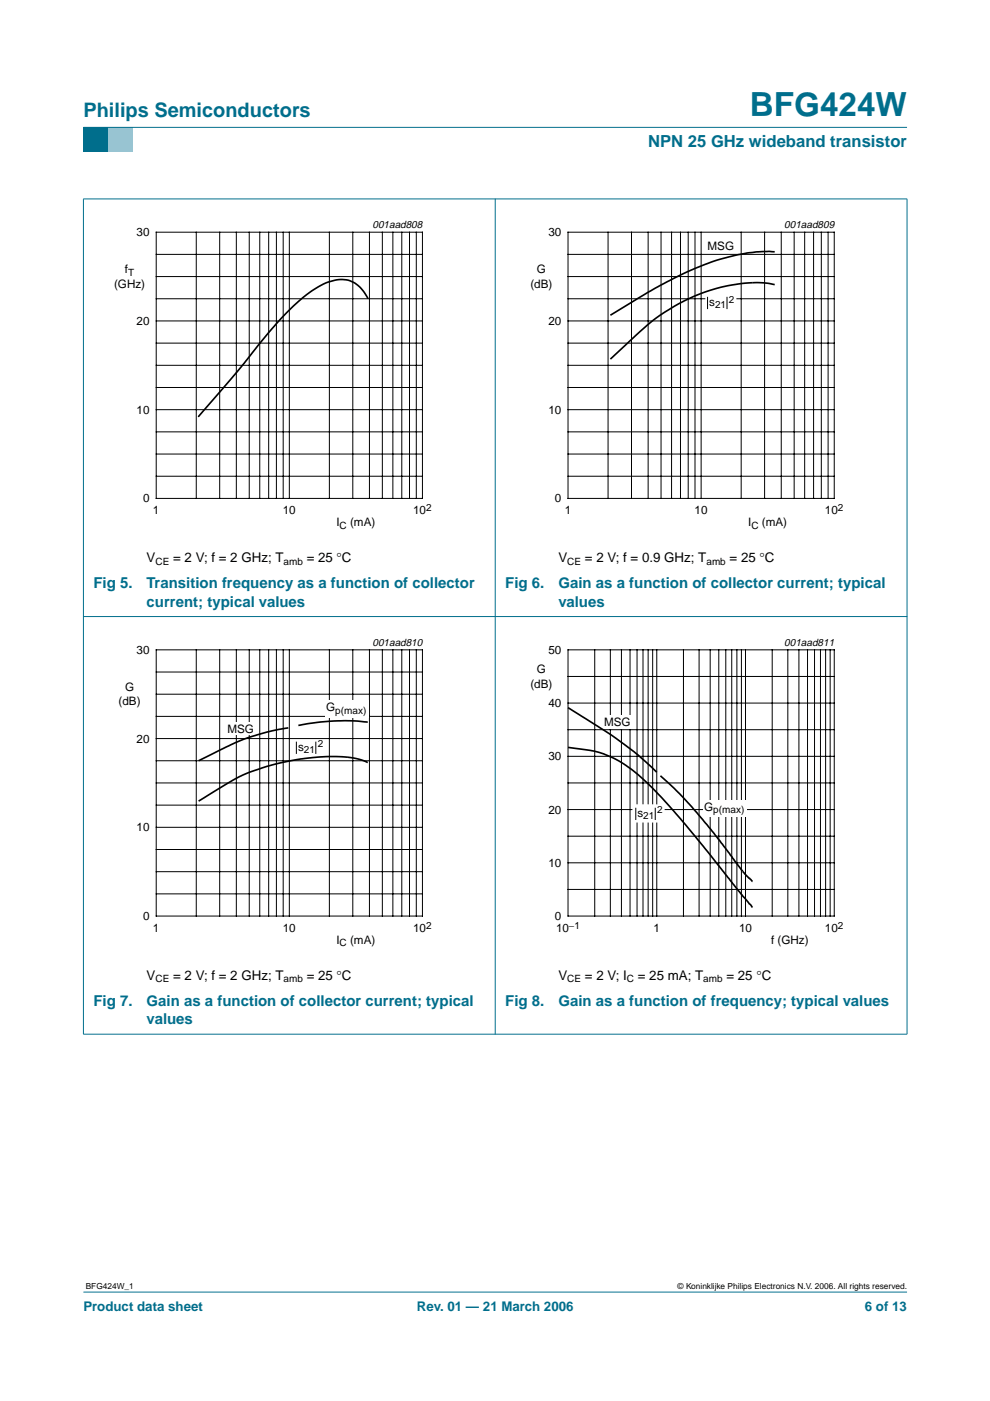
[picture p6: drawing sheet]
<svg xmlns="http://www.w3.org/2000/svg" width="210mm" height="297mm" viewBox="0 0 210 297" stroke-linecap="round" stroke-linejoin="round" font-family="sans-serif">
<path d="M17.7 273.9h174.6z" fill="#006e8c" stroke="#006e8c" stroke-width=".21"/>
<path d="M17.7 27h5.3v5.3h-5.3z" fill-rule="evenodd" fill="#006e8c"/>
<path d="M23 27h5.3v5.3h-5.3z" fill-rule="evenodd" fill="#96c4d6"/>
<g fill="#006e8c" stroke="#006e8c" stroke-width=".21">
<path d="M17.7 27h174.6z"/>
<path d="M17.7 42.2v177z"/>
<path d="M105 42.1v177.2z"/>
<path d="M192.3 42.2v177z"/>
<path d="M17.6 42.2h174.8z"/>
<path d="M17.6 130.7h174.8z"/>
<path d="M17.6 219.3h174.8z"/>
</g>
<path d="M164.3 53.4l-1.3-.1a46.2 46.2 0 0 0-21.1 6.2l-4.7 2.6-7.8 4.7M78 63.2a6.1 6.1 0 0 0-5.4-3.9 12.1 12.1 0 0 0-7.5 3.1 78.7 78.7 0 0 0-13.3 14.6l-9.7 11.3M164.3 60.3a28.9 28.9 0 0 0-15.9 2 43.8 43.8 0 0 0-15.7 10.8l-3.3 3" fill="none" stroke="#000" stroke-width=".35"/>
<path d="M20.4 46.4h81.9v66.3h-81.9zM107.7 46.4h81.9v66.3h-81.9z" fill="none" stroke="#fff" stroke-width=".21"/>
<g fill="none" stroke="#000" stroke-width=".21">
<path d="M33.1 49.2h56.5v56.5h-56.5zM33.1 58.6h56.5M33.1 53.9h56.5M41.6 49.2v56.5M46.6 49.2v56.5M50.1 49.2v56.5M52.8 49.2v56.5M55.1 49.2v56.5M57 49.2v56.5M58.6 49.2v56.5M60 49.2v56.5M61.3 49.2v56.5"/>
<path d="M69.8 49.2v56.5M74.8 49.2v56.5M78.3 49.2v56.5M81.1 49.2v56.5M83.3 49.2v56.5M85.2 49.2v56.5M86.8 49.2v56.5M88.3 49.2v56.5M120.4 49.2h56.5v56.5h-56.5zM120.4 58.6h56.5M120.4 53.9h56.5M128.9 49.2v56.5"/>
<path d="M133.9 49.2v56.5M137.4 49.2v56.5M140.2 49.2v56.5M142.4 49.2v56.5M144.3 49.2v56.5M145.9 49.2v56.5M147.4 49.2v56.5M148.7 49.2v56.5M157.1 49.2v56.5M162.1 49.2v56.5M165.6 49.2v56.5M168.4 49.2v56.5"/>
<path d="M170.6 49.2v56.5M172.5 49.2v56.5M174.1 49.2v56.5M175.6 49.2v56.5M33.1 68h56.5M33.1 77.5h56.5M33.1 63.3h56.5M33.1 72.7h56.5M120.4 68h56.5M120.4 77.5h56.5M120.4 63.3h56.5M120.4 72.7h56.5"/>
<path d="M33.1 86.9h56.5M33.1 96.3h56.5M33.1 82.2h56.5M33.1 91.6h56.5M120.4 86.9h56.5M120.4 96.3h56.5M120.4 82.2h56.5M120.4 91.6h56.5M33.1 101h56.5M120.4 101h56.5"/>
</g>
<g fill="#fff">
<path d="M149.2 50.2h7.2v3.3h-7.2z"/>
<path d="M149.6 62.8h4.8v-.4h1.7v3.3h-6.5z"/>
</g>
<g fill="none" stroke="#000" stroke-width=".21">
<path d="M150 62.9v2.6M154.1 62.9v2.6M33.1 137.8h56.5v56.4h-56.5zM41.6 137.8v56.4M46.6 137.8v56.4M50.1 137.8v56.4M52.8 137.8v56.4M55.1 137.8v56.4M57 137.8v56.4M58.6 137.8v56.4M60 137.8v56.4M61.3 137.8v56.4"/>
<path d="M69.8 137.8v56.4M74.8 137.8v56.4M78.3 137.8v56.4M81.1 137.8v56.4M83.3 137.8v56.4M85.2 137.8v56.4M86.8 137.8v56.4M88.3 137.8v56.4M33.1 147.2h56.5M33.1 156.6h56.5M33.1 142.5h56.5M33.1 151.9h56.5"/>
<path d="M33.1 166h56.5M33.1 175.4h56.5M33.1 161.3h56.5M33.1 170.7h56.5M33.1 184.8h56.5M33.1 180.1h56.5M33.1 189.5h56.5"/>
</g>
<path d="M61.1 154.3a47.9 47.9 0 0 0-16.9 5.9l-2.1 1.1M78 153.1l-3.5-.3a50.8 50.8 0 0 0-11.2 1M78 161.7a15.4 15.4 0 0 0-6.7-1.3h-2.7a47.5 47.5 0 0 0-19.2 5l-7.3 4.4" fill="none" stroke="#000" stroke-width=".35"/>
<path d="M20.4 135h81.9v66.3h-81.9z" fill="none" stroke="#fff" stroke-width=".21"/>
<g fill="#fff">
<path d="M47.8 153.1h5.6v2.6h-5.6z"/>
<path d="M68.9 148.5h9.2v3.6h-9.2z"/>
<path d="M62.4 157.1h4.8v-.2h1.8v3.1h-6.6z"/>
</g>
<g fill="none" stroke="#000" stroke-width=".21">
<path d="M120.4 137.8h56.5v56.4h-56.5zM126.1 137.8v56.4M129.4 137.8v56.4M131.8 137.8v56.4M133.6 137.8v56.4M135.1 137.8v56.4M136.3 137.8v56.4M137.4 137.8v56.4M138.4 137.8v56.4M139.2 137.8v56.4M144.9 137.8v56.4M148.2 137.8v56.4"/>
<path d="M150.6 137.8v56.4M152.4 137.8v56.4M153.9 137.8v56.4M155.1 137.8v56.4M156.2 137.8v56.4M157.2 137.8v56.4M158.1 137.8v56.4M163.7 137.8v56.4M167 137.8v56.4M169.4 137.8v56.4M171.2 137.8v56.4M172.7 137.8v56.4"/>
<path d="M174 137.8v56.4M175.1 137.8v56.4M176 137.8v56.4M62.8 157.2v2.6M67 157.2v2.6M120.4 143.4h56.5M120.4 154.7h56.5M120.4 149.1h56.5M120.4 166h56.5M120.4 177.3h56.5M120.4 160.4h56.5M120.4 171.6h56.5"/>
<path d="M120.4 188.6h56.5M120.4 182.9h56.5"/>
</g>
<path d="M120.4 158.5l1.5 .2a22.3 22.3 0 0 1 15 7l3.5 3.5 3.9 4.4 15.3 18.8M120.4 150l9.7 6.2a62.7 62.7 0 0 1 9.1 7.5M140 164.5l4 3.7 2.7 2.9 4.6 5.4 6.2 8.3 2.1 2.1" fill="none" stroke="#000" stroke-width=".35"/>
<path d="M107.7 135h81.9v66.3h-81.9z" fill="none" stroke="#fff" stroke-width=".21"/>
<g fill="#fff">
<path d="M128.4 151.6h5.7v2.8h-5.7z"/>
<path d="M149 169.8h9.2v3.5h-9.2z"/>
<path d="M134.1 170.5l6.8 .1v3.8h-6.8z"/>
</g>
<path d="M134.8 171.3v2.6M138.9 171.3v2.6" fill="none" stroke="#000" stroke-width=".21"/>
<text font-size="7.1" fill="#006e8c" x="159" y="24.7">BFG424W</text>
<text font-size="4.2" fill="#006e8c" x="17.7" y="24.9">Philips Semiconductors</text>
<text font-size="3.5" fill="#006e8c" x="137.4" y="31.1">NPN 25 GHz wideband transistor</text>
<g font-size="3.2" fill="#006e8c">
<text x="19.8" y="124.7">Fig 5.</text>
<text x="31.1" y="124.7">Transition frequency as a function of collector</text>
<text x="107.1" y="124.7">Fig 6.</text>
<text x="118.4" y="124.7">Gain as a function of collector current; typical</text>
<text x="31.1" y="128.6">current; typical values</text>
<text x="118.4" y="128.6">values</text>
<text x="19.8" y="213.3">Fig 7.</text>
<text x="31.1" y="213.3">Gain as a function of collector current; typical</text>
<text x="107.1" y="213.3">Fig 8.</text>
<text x="118.4" y="213.3">Gain as a function of frequency; typical values</text>
<text x="31.1" y="217.2">values</text>
</g>
<g font-size="2.8">
<text x="31.1" y="119.2">V</text>
<text x="36.7" y="119.2">= 2 V; f = 2 GHz; T</text>
<text x="65" y="119.2">= 25 °C</text>
<text x="118.4" y="119.2">V</text>
<text x="124" y="119.2">= 2 V; f = 0.9 GHz; T</text>
<text x="154.7" y="119.2">= 25 °C</text>
<text x="31.1" y="207.7">V</text>
<text x="36.7" y="207.7">= 2 V; f = 2 GHz; T</text>
<text x="65" y="207.7">= 25 °C</text>
<text x="118.4" y="207.7">V</text>
<text x="124" y="207.7">= 2 V; I</text>
<text x="135.2" y="207.7">= 25 mA; T</text>
<text x="154" y="207.7">= 25 °C</text>
</g>
<g font-size="2.8" fill="#006e8c">
<text x="17.7" y="278">Product data sheet</text>
<text x="88.4" y="278">Rev. 01 — 21 March 2006</text>
<text x="183.4" y="278">6 of 13</text>
</g>
<g font-size="2.5">
<text x="29" y="50.1">30</text>
<text x="116.3" y="50.1">30</text>
<text x="150" y="53">MSG</text>
<text x="26.5" y="58">f</text>
<text x="113.8" y="58">G</text>
<text x="24.2" y="61">(GHz)</text>
<text x="112.5" y="61">(dB)</text>
<text x="150.4" y="64.9">s</text>
<text x="29" y="68.9">20</text>
<text x="116.3" y="68.9">20</text>
<text x="29" y="87.7">10</text>
<text x="116.3" y="87.7">10</text>
<text x="30.3" y="106.5">0</text>
<text x="117.7" y="106.5">0</text>
<text x="32.4" y="109.1">1</text>
<text x="60" y="109.1">10</text>
<text x="71.3" y="111.6">I</text>
<text x="74.2" y="111.6">(mA)</text>
<text x="87.6" y="109.1">10</text>
<text x="119.7" y="109.1">1</text>
<text x="147.3" y="109.1">10</text>
<text x="158.6" y="111.6">I</text>
<text x="161.5" y="111.6">(mA)</text>
<text x="174.9" y="109.1">10</text>
<text x="29" y="138.6">30</text>
<text x="113.8" y="142.8">G</text>
<text x="116.3" y="138.6">50</text>
<text x="25.1" y="149.5">(dB)</text>
<text x="26.5" y="146.5">G</text>
<text x="112.5" y="145.8">(dB)</text>
<text x="116.3" y="149.9">40</text>
<text x="48.2" y="155.3">MSG</text>
<text x="69.2" y="150.8">G</text>
<text x="128.1" y="154">MSG</text>
<text x="29" y="157.4">20</text>
<text x="63.2" y="159.2">s</text>
<text x="116.3" y="161.2">30</text>
<text x="116.3" y="172.5">20</text>
<text x="135.2" y="173.2">s</text>
<text x="149.3" y="171.9">G</text>
<text x="29" y="176.3">10</text>
<text x="116.3" y="183.8">10</text>
<text x="30.3" y="195.1">0</text>
<text x="32.4" y="197.6">1</text>
<text x="60" y="197.6">10</text>
<text x="87.6" y="197.6">10</text>
<text x="117.7" y="195.1">0</text>
<text x="117.9" y="197.6">10</text>
<text x="138.6" y="197.6">1</text>
<text x="156.7" y="197.6">10</text>
<text x="174.9" y="197.6">10</text>
<text x="71.3" y="200.1">I</text>
<text x="74.2" y="200.1">(mA)</text>
<text x="163.5" y="200.1">f (GHz)</text>
</g>
<g font-size="2.2">
<text x="79" y="48.4">001aad808</text>
<text x="166.3" y="48.4">001aad809</text>
<text x="79" y="136.9">001aad810</text>
<text x="166.3" y="136.9">001aad811</text>
</g>
<g font-size="2.1">
<text x="27.2" y="58.5">T</text>
<text x="151.6" y="65.4">21</text>
<text x="154.6" y="64.1">2</text>
<text x="72" y="112.1">C</text>
<text x="90.4" y="108.3">2</text>
<text x="159.3" y="112.1">C</text>
<text x="177.7" y="108.3">2</text>
<text x="33" y="119.7">CE</text>
<text x="60.1" y="119.7">amb</text>
<text x="120.3" y="119.7">CE</text>
<text x="149.8" y="119.7">amb</text>
<text x="71.1" y="151.3">p(max)</text>
<text x="64.4" y="159.7">21</text>
<text x="67.4" y="158.5">2</text>
<text x="136.4" y="173.7">21</text>
<text x="139.3" y="172.5">2</text>
<text x="151.2" y="172.4">p(max)</text>
<text x="90.4" y="196.9">2</text>
<text x="120.6" y="196.9">−1</text>
<text x="177.7" y="196.9">2</text>
<text x="72" y="200.6">C</text>
<text x="33" y="208.3">CE</text>
<text x="60.1" y="208.3">amb</text>
<text x="120.3" y="208.3">CE</text>
<text x="132.9" y="208.3">C</text>
<text x="149.1" y="208.3">amb</text>
</g>
<g font-size="1.8">
<text x="18.2" y="273.4">BFG424W_1</text>
<text x="143.7" y="273.4">© Koninklijke Philips Electronics N.V. 2006. All rights reserved.</text>
</g>
</svg>
